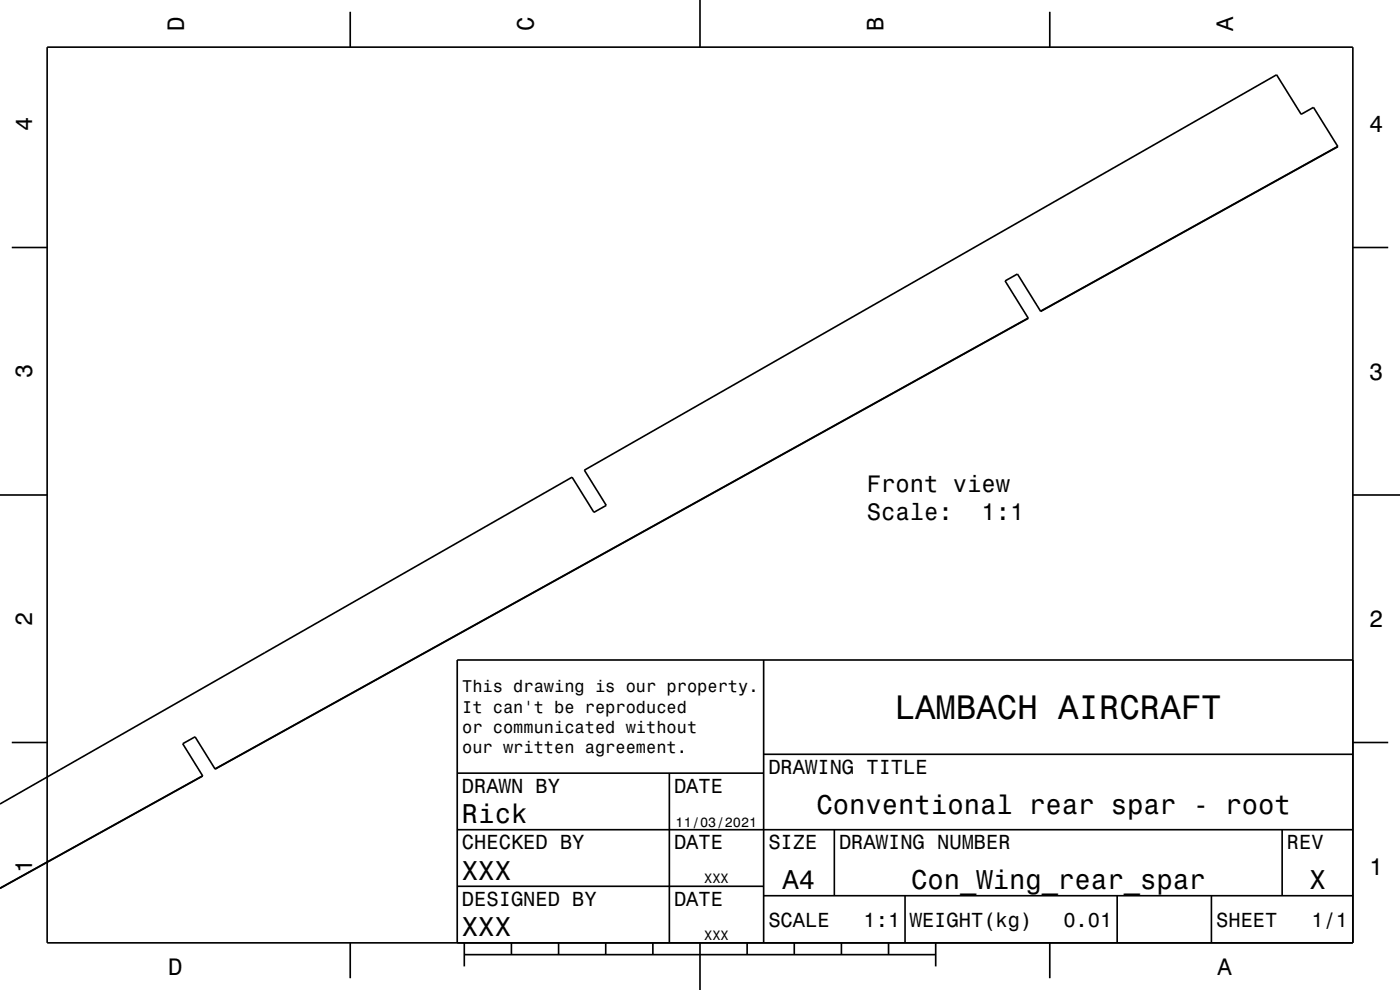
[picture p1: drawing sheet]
<svg xmlns="http://www.w3.org/2000/svg" width="297mm" height="210mm" viewBox="0 0 297 210" stroke-linecap="round" stroke-linejoin="round" font-family="sans-serif">
<g fill="none" stroke="#000" stroke-width=".35">
<path d="M10 10h277v190h-277zM74.3 2.5v7.5M148.5 0v10M222.7 2.5v7.5M283.8 31.1l-5.2-8.3-2.6 1.4-5.2-8.3-146.8 83.8 4.6 7.5-2.6 1.5-4.6-7.5-121.4 69.3M283.8 31.1l-63.1 34.9M2.5 52.5h7.5M287 52.5h7.5M218.1 67.5l-153.2 84.9M218.1 67.5l-172.5 95.6M220.7 66l-4.9-7.9-2.6 1.5 4.9 7.9M0 105h10"/>
<path d="M287 105h10M162 140v60M287 140h-190v60M2.5 157.5h7.5M64.9 152.5l-19.3 10.6M287 157.5h7.5M21.1 176.7l-21.1 11.8M43 164.6l-21.9 12.1M43 164.6l-43 23.8M45.6 163.1l-4.2-6.8-2.6 1.5 4.2 6.8M97 176h190M97 164h65"/>
<path d="M142 164v36M162 160h125M177 176v14M272 176v14M97 188h65M162 190h125M192 190v10M237 190v10M257 190v10M74.3 200v7.5M98.5 202.5h100M98.5 200v5"/>
<path d="M108.5 200v2.5M118.5 200v2.5M128.5 200v2.5M138.5 200v2.5M148.5 200v10M158.5 200v2.5M168.5 200v2.5M178.5 200v2.5M188.5 200v2.5M198.5 200v5M222.7 200v7.5"/>
</g>
<text font-size="7.2" x="189.8" y="152.6">LAMBACH AIRCRAFT</text>
<g font-size="5.8">
<text x="173.2" y="172.7">Conventional rear spar - root</text>
<text x="98" y="174.6">Rick</text>
<text x="98" y="186.6">XXX</text>
<text x="166" y="188.6">A4</text>
<text x="193.3" y="188.6">Con_Wing_rear_spar</text>
<text x="277.8" y="188.6">X</text>
<text x="98" y="198.6">XXX</text>
</g>
<g font-size="5">
<text x="39" y="6.5" transform="rotate(-90 39 6.5)">D</text>
<text x="113.2" y="6.5" transform="rotate(-90 113.2 6.5)">C</text>
<text x="187.4" y="6.5" transform="rotate(-90 187.4 6.5)">B</text>
<text x="261.6" y="6.5" transform="rotate(-90 261.6 6.5)">A</text>
<text x="6.8" y="27.8" transform="rotate(-90 6.8 27.8)">4</text>
<text x="290.5" y="28.1">4</text>
<text x="6.8" y="80.3" transform="rotate(-90 6.8 80.3)">3</text>
<text x="290.5" y="80.6">3</text>
<text x="183.9" y="104.3">Front view</text>
<text x="183.9" y="110.3">Scale:</text>
<text x="208.2" y="110.3">1:1</text>
<text x="6.8" y="132.8" transform="rotate(-90 6.8 132.8)">2</text>
<text x="290.5" y="133.1">2</text>
<text x="6.8" y="185.3" transform="rotate(-90 6.8 185.3)">1</text>
<text x="290.5" y="185.6">1</text>
<text x="35.7" y="206.8">D</text>
<text x="258.3" y="206.8">A</text>
</g>
<g font-size="4.3">
<text x="163" y="164.2">DRAWING TITLE</text>
<text x="98" y="168.2">DRAWN BY</text>
<text x="143" y="168.2">DATE</text>
<text x="98" y="180.2">CHECKED BY</text>
<text x="143" y="180.2">DATE</text>
<text x="163" y="180.2">SIZE</text>
<text x="178" y="180.2">DRAWING NUMBER</text>
<text x="273" y="180.2">REV</text>
<text x="98" y="192.2">DESIGNED BY</text>
<text x="143" y="192.2">DATE</text>
<text x="163" y="196.6">SCALE</text>
<text x="183.2" y="196.6">1:1</text>
<text x="193" y="196.6">WEIGHT(kg)</text>
<text x="225.6" y="196.6">0.01</text>
<text x="258" y="196.6">SHEET</text>
<text x="278.2" y="196.6">1/1</text>
</g>
<g font-size="3.6">
<text x="98.1" y="146.8">This drawing is our property.</text>
<text x="98.1" y="151.2">It can't be reproduced</text>
<text x="98.1" y="155.5">or communicated without</text>
<text x="98.1" y="159.8">our written agreement.</text>
</g>
<g font-size="2.9">
<text x="143.3" y="175.3">11/03/2021</text>
<text x="149.4" y="187.3">XXX</text>
<text x="149.4" y="199.3">XXX</text>
</g>
</svg>
